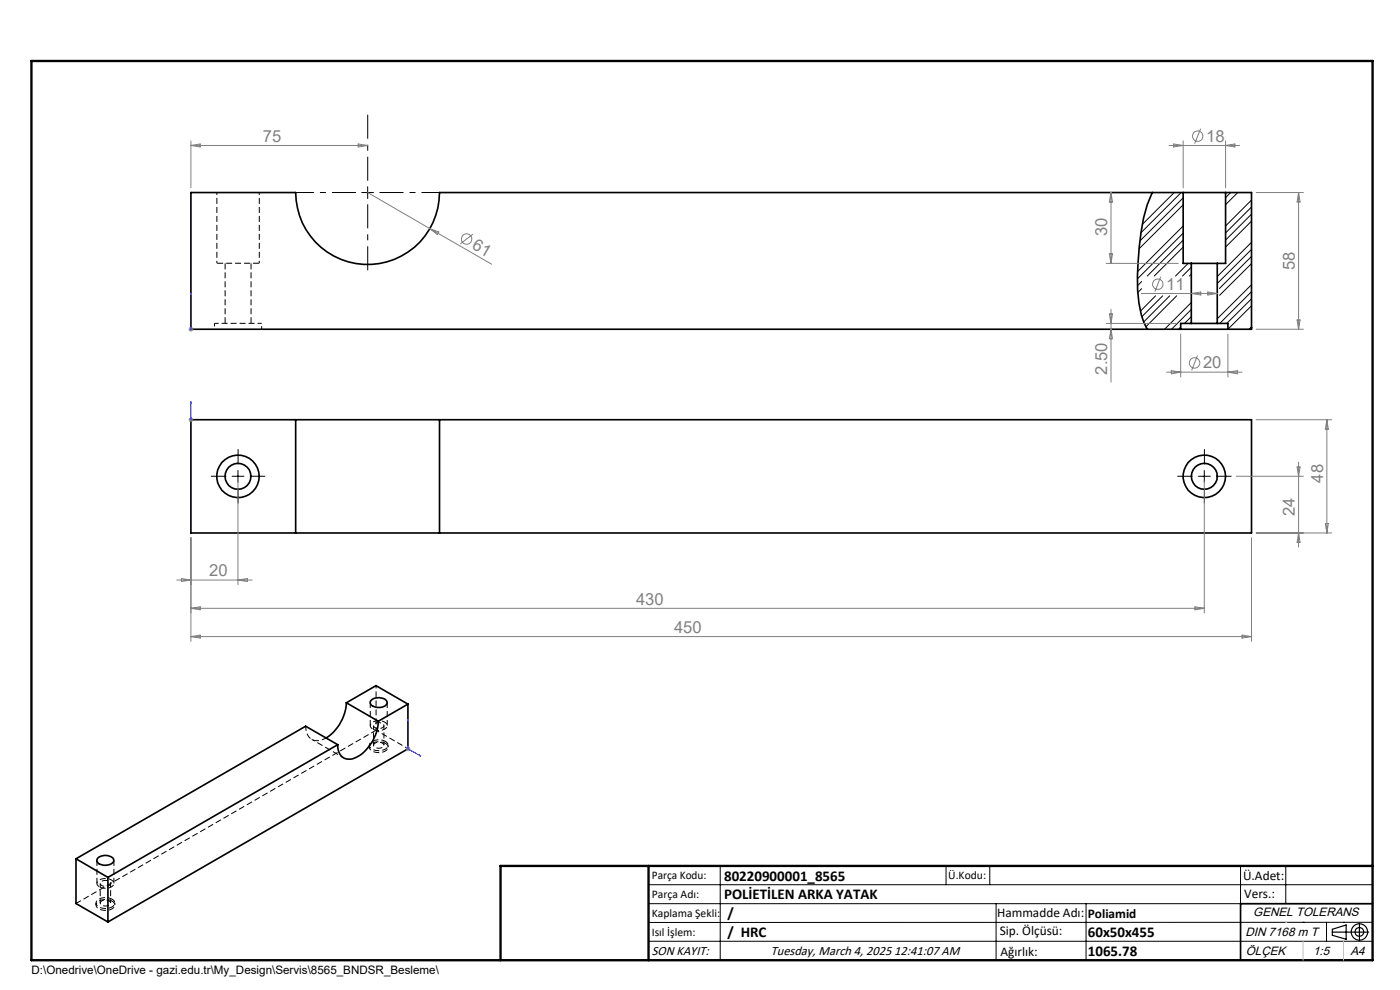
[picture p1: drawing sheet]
<svg xmlns="http://www.w3.org/2000/svg" width="297mm" height="210mm" viewBox="0 0 297 210" stroke-linecap="round" stroke-linejoin="round" font-family="sans-serif">
<path d="M55.5 68.6h-10M81.8 157.3a.9 .9 0 0 1 .5 .9 .9 .9 0 0 1-.8 .8 2.53 2.53 0 0 1-3.1-.8 1.82 1.82 0 0 1 2.4-1.2l1 .3M81.8 157.7a.9 .9 0 0 1 .5 .9 .9 .9 0 0 1-.8 .8 2.53 2.53 0 0 1-3.1-.8 1.82 1.82 0 0 1 2.4-1.2l1 .3M23.8 190.7a.9 .9 0 0 1 .6 1 .9 .9 0 0 1-.8 .8 2.53 2.53 0 0 1-3.2-.8 1.82 1.82 0 0 1 2.4-1.3l1 .3M23.8 191.1a.9 .9 0 0 1 .6 1 .9 .9 0 0 1-.8 .8 2.53 2.53 0 0 1-3.2-.8 1.82 1.82 0 0 1 2.4-1.3l1 .3" fill="none" stroke="#000" stroke-width=".21" stroke-dasharray="1.3 .6" stroke-dashoffset=".4" stroke-linecap="butt"/>
<path d="M46 55.8h9M79.1 154.7a2.33 2.33 0 0 0 3-.7 1.72 1.72 0 0 0-2.3-1.1 .96 .96 0 0 0-1 .5 .96 .96 0 0 0 0 1.1l.3 .2M21.1 188.1a2.33 2.33 0 0 0 3.1-.6 1.72 1.72 0 0 0-2.4-1.1 .96 .96 0 0 0-1 .5 .96 .96 0 0 0 .1 1.1l.2 .1" fill="none" stroke="#000" stroke-width=".21" stroke-dasharray="1.3 .6" stroke-dashoffset="-.1" stroke-linecap="butt"/>
<path d="M45.5 68.6v1.2M55.5 69.8v-1.2" fill="none" stroke="#000" stroke-width=".21" stroke-dasharray="1.3 .6" stroke-dashoffset=".6" stroke-linecap="butt"/>
<path d="M46 40.8v15M55 55.8v-15" fill="none" stroke="#000" stroke-width=".21" stroke-dasharray="1.3 .6" stroke-dashoffset=".8" stroke-linecap="butt"/>
<path d="M47.8 55.8v12.8M53.3 68.6v-12.8M78.3 158.1v.4M82.3 158.5v-.4M20.4 191.6v.4M24.4 192v-.4" fill="none" stroke="#000" stroke-width=".21" stroke-dasharray="1.3 .6" stroke-linecap="butt"/>
<g fill="none" stroke="#000" stroke-width=".21">
<path d="M78 39.6v2.5M76.7 40.8h2.5M242.2 59.7l-.9 .9M244.6 40.8l-.3 .4M249.1 40.8l-6.8 6.8M250.6 40.8l-8.6 8.6M251 47.9l-9.7 9.7M251 49.5l-9.7 9.7M251 42l-9.2 9.1M251 43.5l-9.3 9.3M251 52.4l-6.1 6.2M251 50.9l-7.6 7.7"/>
<path d="M252.1 55.9l-2.7 2.7M252.7 56.7l-1.8 1.9M252.7 58.2l-.4 .4M261.1 40.8l-1.1 1.1M262.6 40.8l-2.6 2.6M265.5 43.9l-5.5 5.5M265.5 42.4l-5.5 5.5M265.5 51.4l-7.3 7.3M265.5 52.9l-7.3 7.2M265.5 45.4l-5.5 5.5M265.5 54.4l-6.8 6.8M265.5 46.9l-5.5 5.5"/>
<path d="M265.5 55.9l-6.8 6.7M242.2 61.2l-.8 .8M245.1 62.8l-3.2 3.2M246.7 62.8l-4.4 4.4M248.1 62.8l-5.5 5.5M249.6 62.8l-6.5 6.5M250.5 69.4l-.5 .4M252.7 64.2l-5.6 5.6M252.7 65.6l-4.2 4.2M252.7 67.2l-1.4 1.4M265.5 60.4l-7.3 7.2M265.5 69.3l-.5 .5"/>
<path d="M265.5 61.9l-6.7 6.7M265.5 63.4l-5.3 5.2M265.5 64.9l-5 4.9M50.5 99.8v2.5M255.5 99.8v2.5M49.2 101h2.6M254.2 101h2.6M137.6 187.7h153.6M137.6 191.7h153.6M137.6 199.7h153.6M152.8 183.7v20M200.7 183.7v4"/>
<path d="M210 183.7v4M211.3 191.7v12M230.4 191.7v12M263.2 183.7v20M272.8 183.7v8M276.4 195.6h.1M281.4 195.6v4.1M285 195.6h.1M291.2 195.6l-153.6 .1"/>
</g>
<g fill="none" stroke="#000" stroke-width=".35">
<path d="M244.4 40.8a32.8 32.8 0 0 0-2.7 11.5 44.6 44.6 0 0 0 .4 14.6l.6 1.5 .7 1.4M251 40.8h-157.8a15.3 15.3 0 0 1-15.2 15.3 15.3 15.3 0 0 1-15.3-15.3h-22.2v29h210M251 40.8h9M251 40.8v15.1h1.7M252.7 55.9h5.5M252.7 55.9v12.7M258.2 55.9v12.7M260 40.8h5.5v29h-5M260 40.8v15.1h-1.8M250.5 69.8h10M252.7 68.6h5.5M252.7 68.6h-2.2v1.2"/>
<path d="M258.2 68.6h2.3v1.2M265.5 69.5l-.4 .3M62.7 89h30.5M62.7 89h-22.2v24.1h22.2M62.7 89v24.1M93.2 89h172.3v24.1h-172.3M93.2 89v24.1M62.7 113.1h30.5M71.6 158l-6.8-4-48.7 28.2M71.6 158l-48.7 28.1M73.5 149.1a9.7 9.7 0 0 1-4.4 7.5M73.5 149.1l6.8 3.9"/>
<path d="M73.5 149.1l6.3-3.7 6.7 4M78.9 148.4a2.44 2.44 0 0 1 3.2 .4 1.14 1.14 0 0 1-1.3 1.3 1.9 1.9 0 0 1-2.3-1.1zM80.3 153a9 9 0 0 1-5.5 8 2.53 2.53 0 0 1-3.2-3M86.5 149.4v9.4l-63.6 36.8M86.5 149.4l-6.2 3.6M16.1 182.2l6.8 3.9M16.1 182.2v9.5l6.8 3.9M20.7 182.1a2.43 2.43 0 0 1 3.4 .1 1.15 1.15 0 0 1-1.3 1.3 1.84 1.84 0 0 1-2.3-1zM22.9 186.1v9.5M291.2 191.7h-28v12"/>
<circle cx="50.5" cy="101" r="2.75"/>
<circle cx="50.5" cy="101" r="4.5"/>
<circle cx="255.5" cy="101" r="2.75"/>
<circle cx="255.5" cy="101" r="4.5"/>
</g>
<path d="M79.6 154.4a1.35 1.35 0 0 0 1.8-.5 1.27 1.27 0 0 0-2.2 0l.4 .5M79.8 145.4v9.5M81.1 157.6a1.35 1.35 0 0 0-1.9 .5 1.27 1.27 0 0 0 2.2 0l-.3-.5M21.6 187.8a1.35 1.35 0 0 0 1.9-.4 1.27 1.27 0 0 0-2.2 0l.3 .4M23.1 191.1a1.35 1.35 0 0 0-1.8 .5 1.27 1.27 0 0 0 2.2 0l-.4-.5" fill="none" stroke="#000" stroke-width=".21" stroke-dasharray="1.3 .6" stroke-dashoffset=".7" stroke-linecap="butt"/>
<path d="M78.5 149v4.9M82.1 153.9v-4.9M16.1 191.6l63.7-36.7M20.6 182.5v4.9M24.2 187.4v-4.9" fill="none" stroke="#000" stroke-width=".21" stroke-dasharray="1.3 .6" stroke-dashoffset=".1" stroke-linecap="butt"/>
<path d="M64.9 154a2.58 2.58 0 0 0 2.7 3.1l1.6-.6" fill="none" stroke="#000" stroke-width=".21" stroke-dasharray="1.3 .6" stroke-dashoffset=".3" stroke-linecap="butt"/>
<path d="M66.1 156.8l6.8 4M79.2 153.9v4.2M79.8 154.9l6.8 3.9M81.4 158.1v-4.2M21.3 187.4v4.2M23.5 191.6v-4.2" fill="none" stroke="#000" stroke-width=".21" stroke-dasharray="1.3 .6" stroke-dashoffset=".5" stroke-linecap="butt"/>
<g fill="none" stroke="#808080" stroke-width=".21">
<path d="M40.5 29.9v10M40.5 30.9h37.5M40.5 30.9l2-.4v.7zM76 30.5l2 .4-2 .3zM248 30.9h15M249 30.5l2 .4-2 .3zM251 29.9v10M254.7 27.3l-1.3 3.2M260 29.9v10M260 30.9l2-.4v.7zM78 40.8l26.3 15.2M91.2 48.5l1.9 .7-.3 .6z"/>
<path d="M100.3 49.7l-2.7 2M234.7 55.9h15.3M235.3 53.9h.7l-.3 2zM235.7 40.8l.3 2.1h-.7zM235.7 40.8v15.1M246.2 58.7l-1.2 3.2M266.5 40.8h10M275.5 40.8v29M275.5 40.8l.3 2.1h-.6zM40 69.8h1M40.1 69.5l.8 .7M40.5 69.3v1.1"/>
<path d="M40.9 69.5l-.8 .7M234.7 68.6h14.8M235.3 66.6h.7l-.3 2zM235.7 65.6v15.5M235.7 69.8l.3 2.1h-.7zM242.1 62.3h16.1M247.5 78.9h16M248.5 78.6l2 .3-2 .4zM250.5 70.9v9.1M252.7 62.3l2-.4v.7zM254 75.4l-1.2 3.2M256.2 61.9l2 .4-2 .3z"/>
<path d="M260.5 70.9v9.1M260.5 78.9l2-.3v.7zM266.5 69.8h10M275.2 67.9h.6l-.3 1.9zM40 89h1M40.1 88.7l.8 .7M40.5 88.5v1M40.9 88.7l-.8 .7M266.5 89h16M275.2 99.1h.6l-.3 1.9zM275.5 98v18.1M281.5 89v24.1"/>
<path d="M281.5 89l.3 2h-.6zM40.5 114v22.1M50.5 102.1v21.9M255.5 102.1v27.9M262.3 101h14.2M265.5 114v22.1M266.5 113.1h16M275.5 113.1l.3 1.9h-.6zM281.2 111h.6l-.3 2.1zM37.5 123h16M38.5 122.7l2 .3-2 .4zM40.5 129l2-.3v.7z"/>
<path d="M40.5 135l2-.3v.7zM40.5 135h225M40.5 129h215M50.5 123l2-.3v.7zM253.5 128.7l2 .3-2 .4zM263.5 134.7l2 .3-2 .4zM86 158.8h1.1M86.2 158.5l.7 .7M86.5 158.3v1M86.9 158.5l-.7 .7"/>
<circle cx="254.1" cy="28.9" r="1.12"/>
<circle cx="99" cy="50.7" r="1.11"/>
<circle cx="245.6" cy="60.3" r="1.12"/>
<circle cx="253.4" cy="77" r="1.11"/>
</g>
<g fill="none" stroke="#000" stroke-width=".25">
<path d="M282.6 197.7h7.8M282.6 197.1l3-.9v3l-3-.8zM288.4 195.8v3.8M106.2 203.7h185"/>
<circle cx="288.4" cy="197.7" r="1.74"/>
<circle cx="288.4" cy="197.7" r=".93"/>
</g>
<path d="M40.5 69.8v.1zM40.5 62.2v.3v-.3M40.5 69.8h.1M40.5 62.2v7.6M40.5 85.2v.4v-.4M40.5 89v.1zM40.5 89h.1M40.5 85.2v3.8M86.5 152.5l.1 .4zM86.5 152.5v6.3l2.8 1.6M89 160.2l.3 .2-.3-.1z" fill="none" stroke="#00f" stroke-width=".21"/>
<path d="M78 38.3v-14M75.5 40.8h-14M78 43.3v14M80.5 40.8h14" fill="none" stroke="#000" stroke-width=".21" stroke-dasharray="15.2 1.3 1.3 1.3" stroke-dashoffset="10.1" stroke-linecap="butt"/>
<path d="M50.5 98.5v-3.2M255.5 98.5v-3.2M48 101h-3.2M50.5 103.5v3.3M53 101h3.3M253 101h-3.2M255.5 103.5v3.3M258 101h3.3" fill="none" stroke="#000" stroke-width=".21" stroke-dasharray="15.2 1.3 1.3 1.3" stroke-linecap="butt"/>
<path d="M6.7 12.9h284.5v190.8h-284.5zM137.6 183.7v20M291.2 183.7h-185v20" fill="none" stroke="#000" stroke-width=".5"/>
<path d="M276.4 199.7v4M285 199.7v4" fill="none" stroke="#c0c0c0" stroke-width=".21"/>
<path d="M272.8 195.6h.1" fill="none" stroke="#c0c0c0" stroke-width=".25"/>
<g fill="#00f">
<path d="M40.5 69.8v.1zM40.5 62.2v.3z"/>
<path d="M40.5 85.2v.4zM40.5 89v.1zM89 160.2l.3 .2-.3-.1zM86.5 152.5l.1 .4z"/>
</g>
<g font-size="3.5" fill="#808080">
<text x="55.8" y="30">75</text>
<text x="255.9" y="30">18</text>
<text x="100" y="52.6" transform="rotate(30 100 52.6)">61</text>
<text x="234.9" y="50" transform="rotate(-90 234.9 50)">30</text>
<text x="274.7" y="57.3" transform="rotate(-90 274.7 57.3)">58</text>
<text x="247.4" y="61.5">11</text>
<text x="234.9" y="79.5" transform="rotate(-90 234.9 79.5)">2.50</text>
<text x="255.2" y="78.1">20</text>
<text x="280.7" y="102.4" transform="rotate(-90 280.7 102.4)">48</text>
<text x="274.7" y="109.5" transform="rotate(-90 274.7 109.5)">24</text>
<text x="44.4" y="122.2">20</text>
<text x="134.9" y="128.2">430</text>
<text x="143" y="134.2">450</text>
</g>
<g font-size="3.2">
<text x="153.6" y="190.8">POLİETİLEN ARKA YATAK</text>
<text x="153.6" y="186.8">80220900001_8565</text>
<text x="154.3" y="194.8">/</text>
<text x="154.3" y="198.8">/ HRC</text>
<text x="230.8" y="198.7">60x50x455</text>
<text x="230.8" y="202.8">1065.78</text>
</g>
<g font-size="2.8">
<text x="263.7" y="186.7">Ü.Adet:</text>
<text x="263.9" y="190.5">Vers.:</text>
<text x="211.5" y="194.5">Hammadde Adı:</text>
<text x="230.8" y="194.7">Poliamid</text>
<text x="138.3" y="202.6">SON KAYIT:</text>
<text x="163.5" y="202.6">Tuesday, March 4, 2025 12:41:07 AM</text>
<text x="212.1" y="198.4">Sip. Ölçüsü:</text>
<text x="212.2" y="202.7">Ağırlık:</text>
</g>
<g font-size="2.6">
<text x="265.9" y="194.4">GENEL TOLERANS</text>
<text x="264.2" y="198.5">DIN 7168 m T</text>
<text x="264.3" y="202.6">ÖLÇEK</text>
<text x="278.5" y="202.6">1:5</text>
<text x="286.5" y="202.6">A4</text>
</g>
<g font-size="2.5">
<text x="138.3" y="186.4">Parça Kodu:</text>
<text x="138.3" y="190.5">Parça Adı:</text>
<text x="201.2" y="186.5">Ü.Kodu:</text>
<text x="138.3" y="194.5">Kaplama Şekli:</text>
<text x="138.3" y="198.6">Isıl İşlem:</text>
<text x="6.7" y="206.7">D:\Onedrive\OneDrive - gazi.edu.tr\My_Design\Servis\8565_BNDSR_Besleme\</text>
</g>
</svg>
